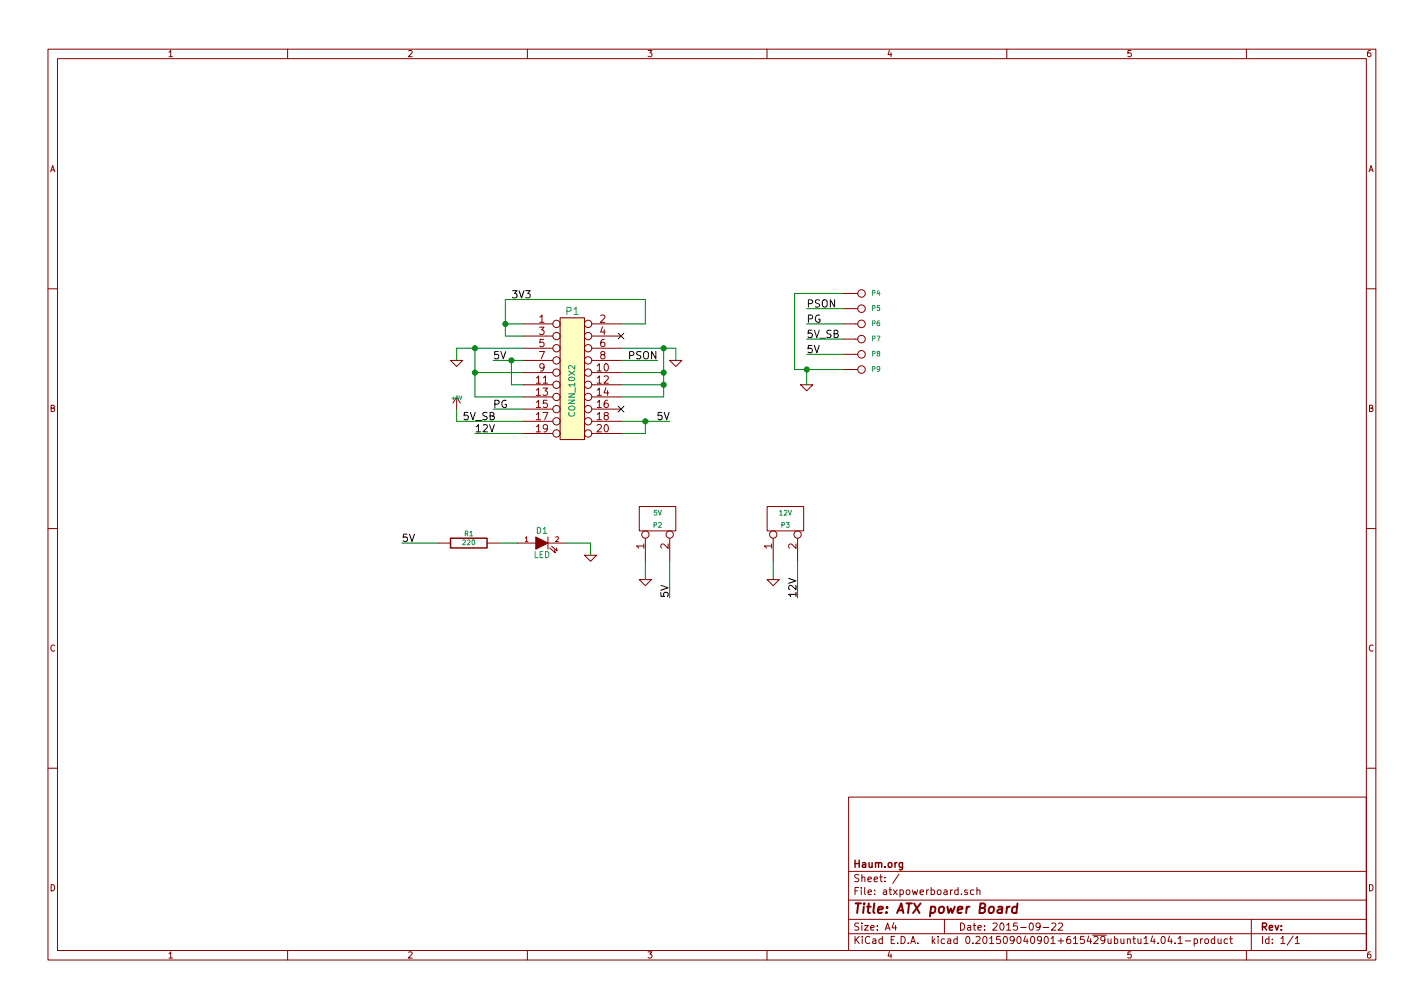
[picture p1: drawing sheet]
EESchema Schematic File Version 2
LIBS:atxpowerboard-rescue
LIBS:atxpowerboard-cache
EELAYER 25 0
EELAYER END
$Descr A4 11693 8268
encoding utf-8
Sheet 1 1
Title "ATX power Board"
Date "2015-09-22"
Rev ""
Comp "Haum.org"
Comment1 ""
Comment2 ""
Comment3 ""
Comment4 ""
$EndDescr
$Comp
L CONN_2 P2
U 1 1
P 5400 4250
F 0 "P2" V 5350 4250 40  0000 C CNN
F 1 "5V" V 5450 4250 40  0000 C CNN
F 2 "Connect:bornier2" H 5400 4250 60  0001 C CNN
F 3 "" H 5400 4250 60  0000 C CNN
	1    5400 4250
	0    -1   -1   0   
$EndComp
$Comp
L CONN_2 P3
U 1 1
P 6450 4250
F 0 "P3" V 6400 4250 40  0000 C CNN
F 1 "12V" V 6500 4250 40  0000 C CNN
F 2 "Connect:bornier2" H 6450 4250 60  0001 C CNN
F 3 "" H 6450 4250 60  0000 C CNN
	1    6450 4250
	0    -1   -1   0   
$EndComp
$Comp
L LED-RESCUE-atxpowerboard D1
U 1 1
P 4450 4450
F 0 "D1" H 4450 4550 50  0000 C CNN
F 1 "LED" H 4450 4350 50  0000 C CNN
F 2 "LEDs:LED-5MM" H 4450 4450 60  0001 C CNN
F 3 "~" H 4450 4450 60  0000 C CNN
	1    4450 4450
	1    0    0    -1  
$EndComp
Wire Wire Line
	4150 2750 4300 2750
Wire Wire Line
	4150 2450 4150 2750
Wire Wire Line
	4150 2650 4300 2650
Wire Wire Line
	5100 2650 5300 2650
Wire Wire Line
	5300 2650 5300 2450
Wire Wire Line
	5300 2450 4150 2450
Connection ~ 4150 2650
Text Label 4200 2450 0    60   ~ 0
3V3
Wire Wire Line
	4300 2850 3750 2850
Wire Wire Line
	3750 2850 3750 2950
$Comp
L GND-RESCUE-atxpowerboard #PWR01
U 1 1
P 3750 2950
F 0 "#PWR01" H 3750 2950 30  0001 C CNN
F 1 "GND" H 3750 2880 30  0001 C CNN
F 2 "" H 3750 2950 60  0000 C CNN
F 3 "" H 3750 2950 60  0000 C CNN
	1    3750 2950
	1    0    0    -1  
$EndComp
$Comp
L GND-RESCUE-atxpowerboard #PWR02
U 1 1
P 5550 2950
F 0 "#PWR02" H 5550 2950 30  0001 C CNN
F 1 "GND" H 5550 2880 30  0001 C CNN
F 2 "" H 5550 2950 60  0000 C CNN
F 3 "" H 5550 2950 60  0000 C CNN
	1    5550 2950
	1    0    0    -1  
$EndComp
Wire Wire Line
	5550 2950 5550 2850
Wire Wire Line
	5550 2850 5100 2850
$Comp
L CONN_1 P9
U 1 1
P 7075 3025
F 0 "P9" H 7155 3025 40  0000 L CNN
F 1 "CONN_1" H 7075 3080 30  0001 C CNN
F 2 "Pin_Headers:Pin_Header_Straight_1x01" H 7075 3025 60  0001 C CNN
F 3 "" H 7075 3025 60  0000 C CNN
	1    7075 3025
	1    0    0    -1  
$EndComp
Wire Wire Line
	4300 2950 4050 2950
Text Label 4050 2950 0    60   ~ 0
5V
Wire Wire Line
	5100 2950 5400 2950
Text Label 5400 2950 2    60   ~ 0
PSON
Wire Wire Line
	3900 3050 4300 3050
Wire Wire Line
	3900 2850 3900 3250
Connection ~ 3900 2850
Wire Wire Line
	5100 3050 5450 3050
Wire Wire Line
	5450 2850 5450 3250
Connection ~ 5450 2850
Wire Wire Line
	4300 3150 4200 3150
Wire Wire Line
	4200 3150 4200 2950
Connection ~ 4200 2950
Wire Wire Line
	5450 3150 5100 3150
Connection ~ 5450 3050
Wire Wire Line
	3900 3250 4300 3250
Connection ~ 3900 3050
Wire Wire Line
	5450 3250 5100 3250
Connection ~ 5450 3150
Wire Wire Line
	4300 3350 4050 3350
Text Label 4050 3350 0    60   ~ 0
PG
Wire Wire Line
	4300 3450 3750 3450
Wire Wire Line
	3750 3450 3750 3350
$Comp
L +5V #PWR03
U 1 1
P 3750 3350
F 0 "#PWR03" H 3750 3440 20  0001 C CNN
F 1 "+5V" H 3750 3440 30  0000 C CNN
F 2 "" H 3750 3350 60  0000 C CNN
F 3 "" H 3750 3350 60  0000 C CNN
	1    3750 3350
	1    0    0    -1  
$EndComp
Text Label 3800 3450 0    60   ~ 0
5V_SB
Wire Wire Line
	5100 3450 5500 3450
Wire Wire Line
	5100 3550 5300 3550
Text Label 5500 3450 2    60   ~ 0
5V
Wire Wire Line
	4300 3550 3900 3550
Text Label 3900 3550 0    60   ~ 0
12V
Wire Wire Line
	6550 4600 6550 4900
Text Label 6550 4900 1    60   ~ 0
12V
Wire Wire Line
	5500 4600 5500 4900
Text Label 5500 4900 1    60   ~ 0
5V
Wire Wire Line
	6350 4600 6350 4750
$Comp
L GND-RESCUE-atxpowerboard #PWR04
U 1 1
P 6350 4750
F 0 "#PWR04" H 6350 4750 30  0001 C CNN
F 1 "GND" H 6350 4680 30  0001 C CNN
F 2 "" H 6350 4750 60  0000 C CNN
F 3 "" H 6350 4750 60  0000 C CNN
	1    6350 4750
	1    0    0    -1  
$EndComp
$Comp
L GND-RESCUE-atxpowerboard #PWR05
U 1 1
P 5300 4750
F 0 "#PWR05" H 5300 4750 30  0001 C CNN
F 1 "GND" H 5300 4680 30  0001 C CNN
F 2 "" H 5300 4750 60  0000 C CNN
F 3 "" H 5300 4750 60  0000 C CNN
	1    5300 4750
	1    0    0    -1  
$EndComp
Wire Wire Line
	5300 4750 5300 4600
$Comp
L R-RESCUE-atxpowerboard R1
U 1 1
P 3850 4450
F 0 "R1" V 3930 4450 40  0000 C CNN
F 1 "220" V 3857 4451 40  0000 C CNN
F 2 "Resistors_ThroughHole:Resistor_Horizontal_RM10mm" V 3780 4450 30  0001 C CNN
F 3 "~" H 3850 4450 30  0000 C CNN
	1    3850 4450
	0    -1   -1   0   
$EndComp
Wire Wire Line
	4250 4450 4100 4450
Wire Wire Line
	4650 4450 4850 4450
Wire Wire Line
	4850 4450 4850 4550
$Comp
L GND-RESCUE-atxpowerboard #PWR06
U 1 1
P 4850 4550
F 0 "#PWR06" H 4850 4550 30  0001 C CNN
F 1 "GND" H 4850 4480 30  0001 C CNN
F 2 "" H 4850 4550 60  0000 C CNN
F 3 "" H 4850 4550 60  0000 C CNN
	1    4850 4550
	1    0    0    -1  
$EndComp
Wire Wire Line
	3600 4450 3300 4450
Text Label 6625 2525 0    60   ~ 0
PSON
$Comp
L CONN_10X2 P1
U 1 1
P 4700 3100
F 0 "P1" H 4700 3650 60  0000 C CNN
F 1 "CONN_10X2" V 4700 3000 50  0000 C CNN
F 2 "JbLb_lib:ATX20" H 4700 3100 60  0001 C CNN
F 3 "" H 4700 3100 60  0000 C CNN
	1    4700 3100
	1    0    0    -1  
$EndComp
Wire Wire Line
	5300 3550 5300 3450
Connection ~ 5300 3450
Text Label 3300 4450 0    60   ~ 0
5V
$Comp
L CONN_1 P8
U 1 1
P 7075 2900
F 0 "P8" H 7155 2900 40  0000 L CNN
F 1 "CONN_1" H 7075 2955 30  0001 C CNN
F 2 "Pin_Headers:Pin_Header_Straight_1x01" H 7075 2900 60  0001 C CNN
F 3 "" H 7075 2900 60  0000 C CNN
	1    7075 2900
	1    0    0    -1  
$EndComp
$Comp
L CONN_1 P7
U 1 1
P 7075 2775
F 0 "P7" H 7155 2775 40  0000 L CNN
F 1 "CONN_1" H 7075 2830 30  0001 C CNN
F 2 "Pin_Headers:Pin_Header_Straight_1x01" H 7075 2775 60  0001 C CNN
F 3 "" H 7075 2775 60  0000 C CNN
	1    7075 2775
	1    0    0    -1  
$EndComp
$Comp
L CONN_1 P5
U 1 1
P 7075 2525
F 0 "P5" H 7155 2525 40  0000 L CNN
F 1 "CONN_1" H 7075 2580 30  0001 C CNN
F 2 "Pin_Headers:Pin_Header_Straight_1x01" H 7075 2525 60  0001 C CNN
F 3 "" H 7075 2525 60  0000 C CNN
	1    7075 2525
	1    0    0    -1  
$EndComp
$Comp
L CONN_1 P6
U 1 1
P 7075 2650
F 0 "P6" H 7155 2650 40  0000 L CNN
F 1 "CONN_1" H 7075 2705 30  0001 C CNN
F 2 "Pin_Headers:Pin_Header_Straight_1x01" H 7075 2650 60  0001 C CNN
F 3 "" H 7075 2650 60  0000 C CNN
	1    7075 2650
	1    0    0    -1  
$EndComp
Text Label 6625 2650 0    60   ~ 0
PG
Text Label 6625 2775 0    60   ~ 0
5V_SB
Text Label 6625 2900 0    60   ~ 0
5V
NoConn ~ 5100 2750
NoConn ~ 5100 3350
$Comp
L GND-RESCUE-atxpowerboard #PWR07
U 1 1
P 6625 3150
F 0 "#PWR07" H 6625 3150 30  0001 C CNN
F 1 "GND" H 6625 3080 30  0001 C CNN
F 2 "" H 6625 3150 60  0000 C CNN
F 3 "" H 6625 3150 60  0000 C CNN
	1    6625 3150
	1    0    0    -1  
$EndComp
Wire Wire Line
	6525 3025 6925 3025
Wire Wire Line
	6625 3025 6625 3150
Wire Wire Line
	6925 2900 6625 2900
Wire Wire Line
	6625 2775 6925 2775
Wire Wire Line
	6625 2650 6925 2650
Wire Wire Line
	6625 2525 6925 2525
$Comp
L CONN_1 P4
U 1 1
P 7075 2400
F 0 "P4" H 7155 2400 40  0000 L CNN
F 1 "CONN_1" H 7075 2455 30  0001 C CNN
F 2 "Pin_Headers:Pin_Header_Straight_1x01" H 7075 2400 60  0001 C CNN
F 3 "" H 7075 2400 60  0000 C CNN
	1    7075 2400
	1    0    0    -1  
$EndComp
Wire Wire Line
	6925 2400 6525 2400
Wire Wire Line
	6525 2400 6525 3025
Connection ~ 6625 3025
$EndSCHEMATC
